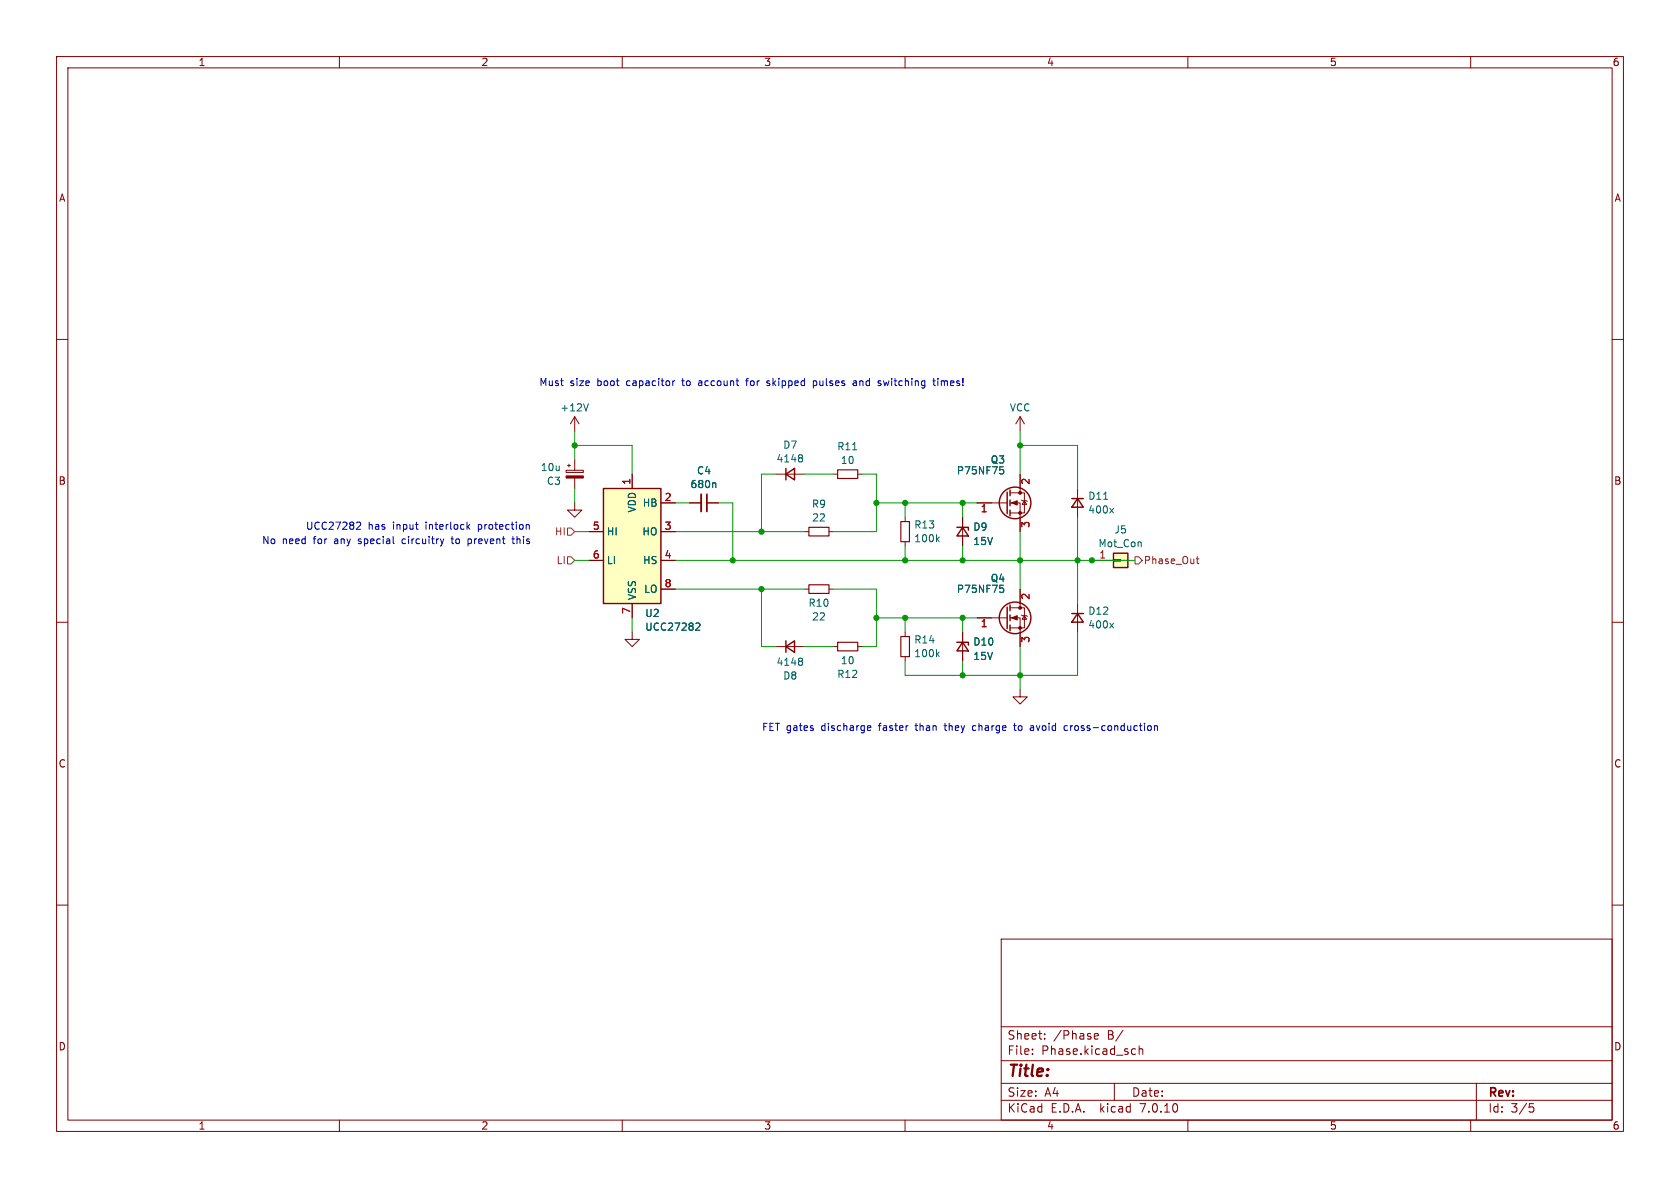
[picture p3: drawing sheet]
<svg xmlns="http://www.w3.org/2000/svg" width="297mm" height="210mm" viewBox="0 0 297 210" stroke-linecap="round" stroke-linejoin="round" font-family="sans-serif">
<g fill="none" stroke="#840000" stroke-width=".18">
<path d="M10 10h277v190h-277zM12 12h273v186h-273zM60 10v2M110 10v2M160 10v2M210 10v2M260 10v2M10 60h2M285 60h2M101.6 73.7l-.8 1.2M101.6 73.7v2.5M101.6 73.7l.8 1.2"/>
<path d="M180.3 73.7v2.5M180.3 73.7l-.7 1.2M180.3 73.7l.8 1.2M100.1 83.1h3v.4h-3zM100.3 82.3h.5M100.6 82v.6M101.6 88.9v1.3h1.3l-1.3 1.2-1.3-1.2h1.3M101.6 81.3v1.8M101.6 84.5v1.9M104.1 94h2.6M104.1 99.1h2.6M111.8 83.8v2.6"/>
<path d="M116.8 94h2.6M116.8 88.9h2.6M116.8 99.1h2.6M121.9 88.9h2.1M125 88.9h2M137.2 83.8h5M142.2 94h.8M146.6 94h.7M147.3 83.8h.8M151.6 83.8h.8M160 91.4v.8M160 95.8v.7"/>
<path d="M170.2 91.4v5.1M172.7 88.9h5.4M178.6 88.9h1.7v5.1M178.6 87.1h2.5v3.6h-2.5M180.3 83.8v3.3M180.6 88.4l.1 .1h.8l.1 .1M181.1 88.5l.4 .7h-.8zM190.5 86.4v5M193 99.1h3.8M196.8 98.9h1.3v.3h-1.3zM10 110h2M111.8 111.8v1.2h1.2l-1.2 1.3-1.3-1.3h1.3"/>
<path d="M111.8 106.7v2.5M116.8 104.1h2.6M137.2 114.3h5M142.2 104.1h.8M146.6 104.1h.7M147.3 114.3h.8M151.6 114.3h.8M160 111.8v.7M160 116.1v.7M170.2 111.8v5M172.7 109.2h5.4M178.6 109.2h1.7v5.1"/>
<path d="M178.6 107.4h2.5v3.6h-2.5M180.3 104.1v3.3M180.6 108.7l.1 .1h.8l.1 .2M181.1 108.8l.4 .7h-.8zM190.5 106.7v5.1M285 110h2M180.3 121.9v1.3h1.3l-1.3 1.3-1.2-1.3h1.2M10 160h2M285 160h2M177 166h108v32h-108zM60 198v2M110 198v2"/>
<path d="M160 198v2M177 194.5h108M177 191.5h108M177 187.5h108M177 181.5h108M182.5 186.3v.1M182.5 185.5v.1M184.7 183.6v.1M184.7 182.8v.1M193.5 183.2l.7-.1-.1-.3-.4-.1-.2 .2v.7h.6M197 191.5v3M200.3 185.4l.4 .1"/>
<path d="M200.7 186.3l-.4 .1M201.4 185.5l.2-.1 .4 .1v.9M201.4 184.9v1.5M210 198v2M260 198v2M261 191.5v6.5M270.4 195.1h.7M270.5 195.7h.4l.3 .3-.2 .5-.5 .1"/>
</g>
<path d="M143 93.2h3.6v1.5h-3.6zM148.1 83.1h3.5v1.5h-3.5zM159.3 92.2h1.5v3.6h-1.5zM143 103.4h3.6v1.5h-3.6zM148.1 113.5h3.5v1.6h-3.5zM159.3 112.5h1.5v3.6h-1.5z" fill="none" stroke="#840000" stroke-width=".2"/>
<g fill="none" stroke="#840000" stroke-width=".25">
<path d="M106.7 86.4h10.1v20.3h-10.1zM138.9 83.8l1.6-1v2zM138.9 82.8v2M169.2 93.2h2v.5M170.2 93.2l1 1.5h-2zM178.1 87v3.8M178.6 86.6v1M178.6 88.4v1M178.6 90.2v1M189.5 88.1h2M190.5 88.1l1 1.6h-2zM196.8 97.8h2.6v2.5h-2.6z"/>
<path d="M138.9 114.3l1.6-1v2zM138.9 113.3v2M169.2 113.5h2v.5M170.2 113.5l1 1.6h-2zM178.1 107.3v3.8M178.6 106.9v1.1M178.6 108.7v1M178.6 110.5v1M189.5 108.5h2M190.5 108.5l1 1.5h-2z"/>
<circle cx="179.5" cy="88.9" r="2.79"/>
<circle cx="179.5" cy="109.2" r="2.79"/>
</g>
<g fill="#840000" stroke="#840000" stroke-width=".18">
<path d="M178.8 88.9l1-.4v.8z"/>
<path d="M100.1 84.1h3v.4h-3z"/>
<path d="M178.8 109.2l1-.4v.8z"/>
<circle cx="180.3" cy="90.7" r=".25"/>
<circle cx="180.3" cy="87.1" r=".25"/>
<circle cx="180.3" cy="111" r=".25"/>
<circle cx="180.3" cy="107.4" r=".25"/>
</g>
<g fill="none" stroke="#006464" stroke-width=".18">
<path d="M104 71.4l-.4 1.2M150.7 79.5h.8M126.4 85.4l.1 .1v.7M141.6 80.4l.3 .2-.3 .3 .3 .3v.2l-.3 .3M165.7 95.3l.3 .5M166 94.9l-.4 .5M176.9 83h.3l.2 .2v.5l-.5 .1M195.1 88.3h.7M196.2 89.8l.7 .9M196.9 89.8l-.7 .9M123.2 110.1l.4 .1 .1 .3-.7 .9h.7M141.6 116.3l.3 .3-.3 .3 .3 .2v.3l-.3 .2"/>
<path d="M165.7 115.6l.3 .5M166 115.2l-.4 .5M176.9 103.9h.3l.2 .3v.4l-.5 .1M196.2 110.2l.7 .8M196.9 110.2l-.7 .8"/>
</g>
<g fill="#ffffc2" stroke="#ffffc2" stroke-width=".18">
<path d="M196.8 97.8h2.6v2.5h-2.6z"/>
<path d="M106.7 86.4h10.1v20.3h-10.1z"/>
</g>
<path d="M124 87.4v3" fill="none" stroke="#840000" stroke-width=".33"/>
<path d="M125 87.4v3" fill="none" stroke="#840000" stroke-width=".3"/>
<path d="M100.3 98.4h.7l.6 .7-.6 .6h-.7zM100.3 93.3h.7l.6 .7-.6 .6h-.7zM200.7 98.4h.6l.6 .7-.6 .6h-.6zM211.5 98.8h.5M211.7 98.4v1.1l.3 .1" fill="none" stroke="#725600" stroke-width=".18"/>
<g fill="none" stroke="#0000c2" stroke-width=".18">
<path d="M118.9 67.3v.9M119.3 67.3l-.4 .3M123.7 67.3l-.2 .1M123.7 67.7l-.2 .2 .2 .3M131.8 67.3h.5M132.3 66.9l-.3 .2v1.1M136.1 67.4l-.4-.1-.1 .3 .5 .3M136.1 68l-.2 .2-.3-.1M143.8 67.4l.4-.1 .2 .3-.1 .5h-.5M143.8 67.3v1.3M150.9 67.4h.5v.8M151.4 67.6l-.4 .1-.2 .2 .2 .3 .4-.1"/>
<path d="M155.7 67.8v.3M156.2 67.3l.2 .9M164.9 67.3h.5M165.1 66.9v1.1l.3 .2M165.8 66.9v.1M165.8 67.3v.9M63.2 92.3l.4 .1 .2 .3-.8 .9h.8M71.3 95.3l-.2 .2v.4l.2 .2M78.5 95.3l-.3 .8M79.7 95.3h.5M79.9 94.8v1.1l.3 .2M82.7 93.1l.4 .5"/>
<path d="M82.8 95.3h.3l.2 .1M83.1 92.7l-.5 .5M83.3 96l-.2 .1-.3-.1M90.5 95.3h.5M90.7 94.8v1.1l.3 .2M93.2 92.7l.4 .2v.7M153.4 129.1h.5M153.4 128.3h.4l.2 .3-.7 .1M166.9 128.3h.5M167.1 127.9v1.2M172.4 128.3h-.2l-.3 .2 .1 .5 .4 .1M179.2 128.3h.5"/>
<path d="M179.4 127.9v1l.3 .2M182.3 128.3h.4v.8M182.7 129.1h-.4M182.7 128.6h-.4M188.1 128.9l.3 .2h.3M188.7 128.3h-.3l-.3 .2M203.4 128.3l.1 .2-.1 .6M204.1 128.4l.2-.1h.3v.8M204.1 128.3v.8"/>
</g>
<g fill="none" stroke="#009600" stroke-width=".18">
<path d="M101.6 78.7h10.2v5.1M101.6 76.2v5.1M180.3 78.7h10.2v7.7M180.3 76.2v7.6M101.6 94h2.5M101.6 99.1h2.5M101.6 86.4v2.5M119.4 94h22.8M119.4 88.9h2.5M119.4 99.1h81.3M127 88.9h2.5v10.2M137.2 83.8h-2.6v10.2"/>
<path d="M142.2 83.8h5.1M152.4 83.8h2.5v10.2h-7.6M154.9 88.9h17.8M160 88.9v2.5M160 96.5v2.6M170.2 88.9v2.5M170.2 96.5v2.6M180.3 94v10.1M190.5 91.4v15.3M111.8 109.2v2.6M119.4 104.1h22.8M134.6 104.1v10.2h2.6"/>
<path d="M142.2 114.3h5.1M147.3 104.1h7.6v10.2h-2.5M154.9 109.2h17.8M160 109.2v2.6M170.2 109.2v2.6M170.2 116.8v2.6M180.3 114.3v7.6M190.5 111.8v7.6h-30.5v-2.6"/>
</g>
<g fill="#009600" stroke="#009600" stroke-width=".18">
<circle cx="193" cy="99.1" r=".46"/>
<circle cx="180.3" cy="99.1" r=".46"/>
<circle cx="180.3" cy="78.7" r=".46"/>
<circle cx="170.2" cy="99.1" r=".46"/>
<circle cx="170.2" cy="88.9" r=".46"/>
<circle cx="154.9" cy="88.9" r=".46"/>
<circle cx="160" cy="99.1" r=".46"/>
<circle cx="160" cy="88.9" r=".46"/>
<circle cx="170.2" cy="119.4" r=".46"/>
<circle cx="170.2" cy="109.2" r=".46"/>
<circle cx="190.5" cy="99.1" r=".46"/>
<circle cx="160" cy="109.2" r=".46"/>
<circle cx="154.9" cy="109.2" r=".46"/>
<circle cx="180.3" cy="119.4" r=".46"/>
<circle cx="101.6" cy="78.7" r=".46"/>
<circle cx="134.6" cy="94" r=".46"/>
<circle cx="134.6" cy="104.1" r=".46"/>
<circle cx="129.5" cy="99.1" r=".46"/>
</g>
<text font-size="2.8" fill="#840000" x="178" y="190.9">Title:</text>
<g font-size="2.1" fill="#840000">
<text x="178" y="184">Sheet:</text>
<text x="186.2" y="184">/Phase</text>
<text x="195.8" y="184">B/</text>
<text x="178" y="186.7">File:</text>
<text x="184.1" y="186.7">Phase.kicad_sch</text>
<text x="178" y="196.9">KiCad</text>
<text x="178" y="194.1">Size:</text>
<text x="184.7" y="194.1">A4</text>
<text x="185.7" y="196.9">E.D.A.</text>
<text x="194.6" y="196.9">kicad</text>
<text x="200" y="194.1">Date:</text>
<text x="201.8" y="196.9">7.0.10</text>
<text x="263" y="194.3">Rev:</text>
<text x="263" y="196.9">Id:</text>
<text x="267.1" y="196.9">3/5</text>
</g>
<g font-size="1.8" fill="#840000">
<text x="35" y="11.9">1</text>
<text x="85" y="11.9">2</text>
<text x="135" y="11.9">3</text>
<text x="185" y="11.9">4</text>
<text x="235" y="11.9">5</text>
<text x="285" y="11.9">6</text>
<text x="10.3" y="35.9">A</text>
<text x="285.3" y="35.9">A</text>
<text x="10.3" y="85.9">B</text>
<text x="285.3" y="85.9">B</text>
<text x="10.3" y="135.9">C</text>
<text x="285.3" y="135.9">C</text>
<text x="10.3" y="185.9">D</text>
<text x="285.3" y="185.9">D</text>
<text x="35" y="199.9">1</text>
<text x="85" y="199.9">2</text>
<text x="135" y="199.9">3</text>
<text x="185" y="199.9">4</text>
<text x="235" y="199.9">5</text>
<text x="285" y="199.9">6</text>
</g>
<g font-size="1.8" fill="#0000c2">
<text x="95.2" y="68.3">Must</text>
<text x="100.8" y="68.3">size</text>
<text x="105.7" y="68.3">boot</text>
<text x="111" y="68.3">capacitor</text>
<text x="121.1" y="68.3">to</text>
<text x="124.1" y="68.3">account</text>
<text x="132.8" y="68.3">for</text>
<text x="136.6" y="68.3">skipped</text>
<text x="145" y="68.3">pulses</text>
<text x="152.3" y="68.3">and</text>
<text x="156.9" y="68.3">switching</text>
<text x="166.9" y="68.3">times!</text>
<text x="54" y="93.7">UCC27282</text>
<text x="65.1" y="93.7">has</text>
<text x="69.6" y="93.7">input</text>
<text x="75.5" y="93.7">interlock</text>
<text x="85" y="93.7">protection</text>
<text x="46.2" y="96.3">No</text>
<text x="49.9" y="96.3">need</text>
<text x="55.5" y="96.3">for</text>
<text x="59.4" y="96.3">any</text>
<text x="63.8" y="96.3">special</text>
<text x="71.8" y="96.3">circuitry</text>
<text x="80.7" y="96.3">to</text>
<text x="83.8" y="96.3">prevent</text>
<text x="91.9" y="96.3">this</text>
<text x="134.6" y="129.3">FET gates</text>
<text x="145.3" y="129.3">discharge</text>
<text x="155.7" y="129.3">faster</text>
<text x="162.3" y="129.3">than</text>
<text x="167.7" y="129.3">they</text>
<text x="172.8" y="129.3">charge</text>
<text x="180.4" y="129.3">to</text>
<text x="183.4" y="129.3">avoid</text>
<text x="189.6" y="129.3">cross-conduction</text>
</g>
<g font-size="1.8" fill="#006464">
<text x="99" y="72.9">+12V</text>
<text x="178.4" y="72.9">VCC</text>
<text x="95.5" y="83.5">10u</text>
<text x="137.2" y="81.9">4148</text>
<text x="138.4" y="79.5">D7</text>
<text x="147.9" y="79.8">R11</text>
<text x="148.5" y="82.2">10</text>
<text x="175" y="82.1">Q3</text>
<text x="96.6" y="85.9">C3</text>
<text x="113.5" y="89.8">HB</text>
<text x="122" y="86.5">680n</text>
<text x="123.1" y="84.1">C4</text>
<text x="143.4" y="90">R9</text>
<text x="169.1" y="84.1">P75NF75</text>
<text x="192.3" y="88.6">D11</text>
<text x="107.2" y="94.8">HI</text>
<text x="112.6" y="90.7" transform="rotate(-90 112.6 90.7)">VDD</text>
<text x="113.5" y="94.8">HO</text>
<text x="143.5" y="92.4">22</text>
<text x="161.5" y="93.6">R13</text>
<text x="172" y="94">D9</text>
<text x="192.3" y="91">400x</text>
<text x="196.9" y="94.5">J5</text>
<text x="107.2" y="99.9">LI</text>
<text x="113.6" y="99.9">HS</text>
<text x="161.5" y="96.1">100k</text>
<text x="172" y="96.5">15V</text>
<text x="194.1" y="96.9">Mot_Con</text>
<text x="112.6" y="106.2" transform="rotate(-90 112.6 106.2)">VSS</text>
<text x="113.8" y="105">LO</text>
<text x="142.8" y="107.5">R10</text>
<text x="169.1" y="105">P75NF75</text>
<text x="175" y="103.1">Q4</text>
<text x="114" y="109.3">U2</text>
<text x="114" y="111.7">UCC27282</text>
<text x="143.5" y="109.9">22</text>
<text x="161.5" y="114">R14</text>
<text x="192.3" y="108.9">D12</text>
<text x="192.3" y="111.3">400x</text>
<text x="137.2" y="117.9">4148</text>
<text x="148.5" y="117.6">10</text>
<text x="161.5" y="116.4">100k</text>
<text x="172" y="114.3">D10</text>
<text x="172" y="116.9">15V</text>
<text x="138.4" y="120.3">D8</text>
<text x="147.9" y="120">R12</text>
</g>
<g font-size="1.8" fill="#a90000">
<text x="111.5" y="85.8" transform="rotate(-90 111.5 85.8)">1</text>
<text x="117.4" y="88.6">2</text>
<text x="182.3" y="85.8" transform="rotate(-90 182.3 85.8)">2</text>
<text x="104.7" y="93.7">5</text>
<text x="117.4" y="93.7">3</text>
<text x="173.3" y="90.9">1</text>
<text x="182.3" y="93.4" transform="rotate(-90 182.3 93.4)">3</text>
<text x="104.7" y="98.8">6</text>
<text x="117.4" y="98.8">4</text>
<text x="194.2" y="98.8">1</text>
<text x="117.4" y="103.9">8</text>
<text x="182.3" y="106.1" transform="rotate(-90 182.3 106.1)">2</text>
<text x="111.5" y="108.7" transform="rotate(-90 111.5 108.7)">7</text>
<text x="173.3" y="111.2">1</text>
<text x="182.3" y="113.7" transform="rotate(-90 182.3 113.7)">3</text>
</g>
<g font-size="1.8" fill="#725600">
<text x="98" y="94.8">HI</text>
<text x="98.3" y="99.9">LI</text>
<text x="202.1" y="99.9">Phase_Out</text>
</g>
</svg>
